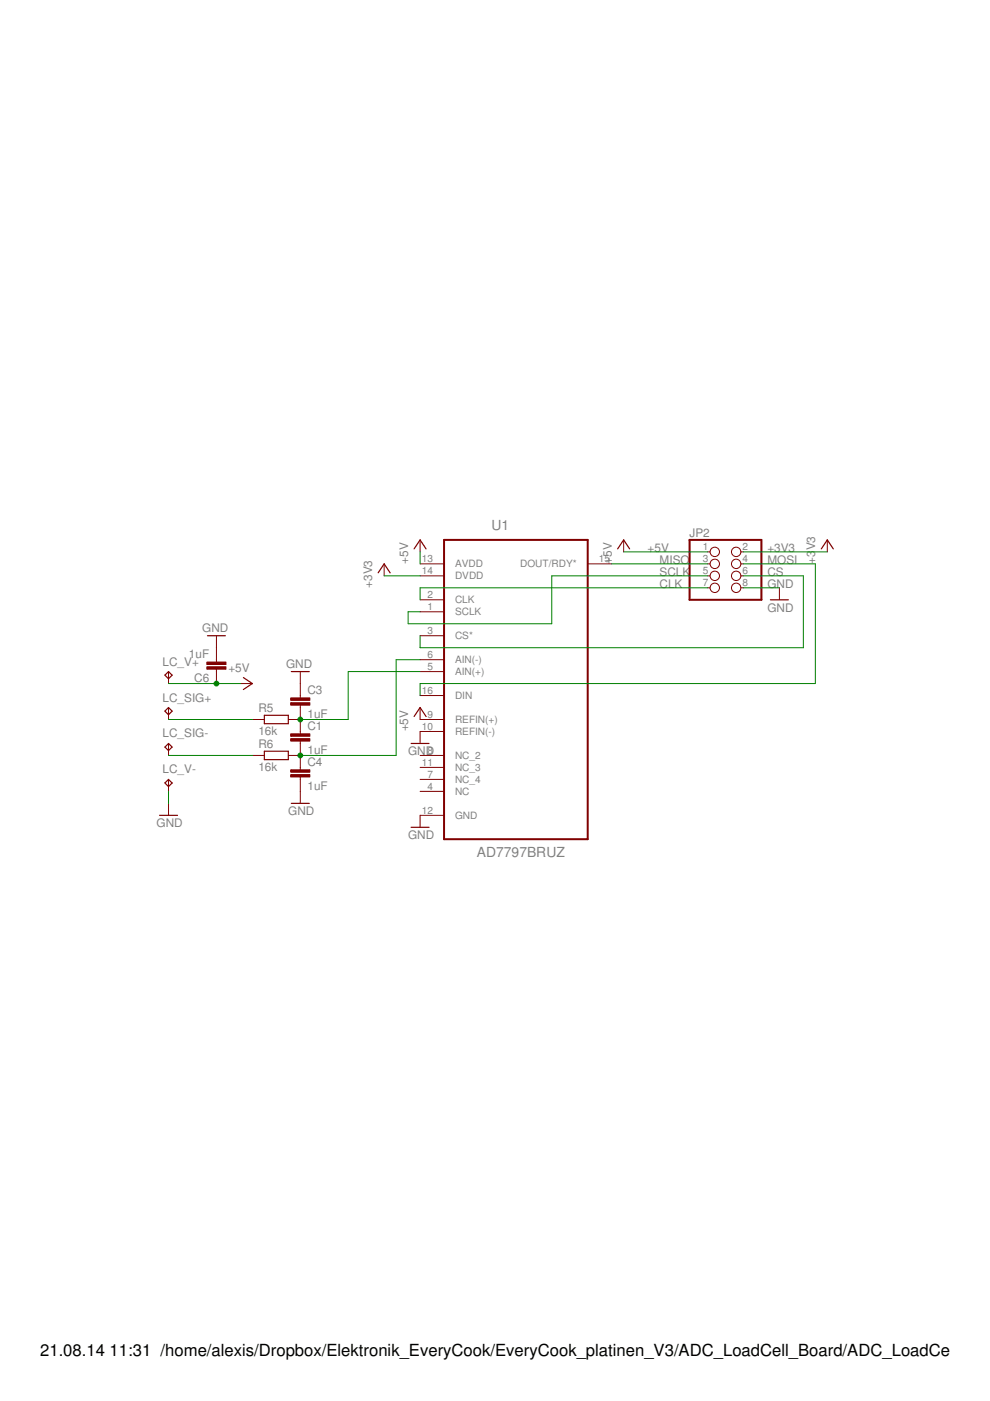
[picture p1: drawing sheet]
<svg xmlns="http://www.w3.org/2000/svg" width="210mm" height="297mm" viewBox="0 0 210 297" stroke-linecap="round" stroke-linejoin="round" font-family="sans-serif">
<g fill="none" stroke="#800000" stroke-width=".21">
<path d="M81.4 119.5v2.6M89.1 119.5h5M89.1 114.5v2.5M124.6 119.5h5.1M132.2 114.5v2.5M150 119.5h.6M150 117h.6M157.1 119.5h.5M157.1 117h.5M175.4 114.5v2.5M45.9 134.8v5.6M89.1 122.1h5"/>
<path d="M89.1 127.2h5M89.1 129.7h5M89.1 134.8h5M89.1 139.9h5M150 122.1h.6M150 124.6h.6M157.1 122.1h.5M157.1 124.6h.5M165.2 124.6v2.6M35.7 142.4v2.5M35.7 150v2.5M35.7 157.6v2.6"/>
<path d="M45.9 141.9v3M51 144.9h2.5M53.5 152.5h2.5M61.1 152.5h2.6M63.7 142.4v5.6M63.7 149.5v6.1M63.7 157.1v6.1M89.1 150v2.5h5M89.1 142.4h5M89.1 147.5h5M94.1 155.1h-5v2.5M35.7 165.2v2.6"/>
<path d="M35.7 170.3v2.6M53.5 160.2h2.5M61.1 160.2h2.6M63.7 164.7v5.6M89.1 160.2h5M89.1 162.7h5M89.1 165.2h5M89.1 167.8h5M94.1 172.9h-5v2.5"/>
<circle cx="151.6" cy="119.5" r=".99"/>
<circle cx="151.6" cy="117" r=".99"/>
<circle cx="156.1" cy="117" r=".99"/>
<circle cx="156.1" cy="119.5" r=".99"/>
<circle cx="151.6" cy="124.6" r=".99"/>
<circle cx="151.6" cy="122.1" r=".99"/>
<circle cx="156.1" cy="122.1" r=".99"/>
<circle cx="156.1" cy="124.6" r=".99"/>
</g>
<g fill="#800000" stroke="#800000" stroke-width=".21">
<path d="M61.6 156.6h4.1v.5h-4.1z"/>
<path d="M61.6 155.6h4.1v.5h-4.1z"/>
<path d="M61.6 149h4.1v.5h-4.1z"/>
<path d="M61.6 148h4.1v.5h-4.1z"/>
<path d="M61.6 164.2h4.1v.5h-4.1z"/>
<path d="M61.6 163.2h4.1v.5h-4.1z"/>
<path d="M43.9 140.4h4v.5h-4z"/>
<path d="M43.9 141.4h4v.5h-4z"/>
</g>
<g fill="none" stroke="#800000" stroke-width=".25">
<path d="M87.8 116.4l1.3-1.9 1.2 1.9M131 116.4l1.2-1.9 1.3 1.9M174.1 116.4l1.3-1.9 1.3 1.9M44 134.8h3.8M80.2 121.5l1.2-2 1.3 2M163.3 127.2h3.9M35 143.2l.7-.8 .8 .8-.8 .7zM35 150.8l.7-.8 .8 .8-.8 .7zM35 158.4l.7-.8 .8 .8-.8 .8zM51.6 143.7l1.9 1.2-1.9 1.3M56 151.7h5.1v1.7h-5.1zM56 159.3h5.1v1.8h-5.1z"/>
<path d="M61.8 142.4h3.8M87.2 157.6h3.8M87.8 151.9l1.3-1.9 1.2 1.9M33.8 172.9h3.8M35 166l.7-.8 .8 .8-.8 .8zM61.8 170.3h3.8M87.2 175.4h3.8"/>
</g>
<path d="M94.1 114.5h30.5v63.4h-30.5zM146.2 114.5h15.2v12.7h-15.2z" fill="none" stroke="#800000" stroke-width=".42"/>
<g fill="none" stroke="#008000" stroke-width=".21">
<path d="M89.1 117v2.5M129.7 119.5h20.3M132.2 117h17.8M157.6 119.5h15.3v25.4h-83.8v2.6M157.6 117h17.8M81.4 122.1h7.7M89.1 139.9h-5.1v20.3h-20.3M150 124.6h-60.9v2.6M150 122.1h-33v10.1h-30.5v-2.5h2.6M157.6 124.6h7.6M157.6 122.1h12.7v15.2h-81.2v-2.5M35.7 144.9h15.3"/>
<path d="M35.7 152.5h17.8M89.1 142.4h-15.3v10.1h-10.1M35.7 167.8v2.5M35.7 160.2h17.8"/>
</g>
<g fill="#008000" stroke="#008000" stroke-width=".21">
<circle cx="45.9" cy="144.9" r=".51"/>
<circle cx="63.7" cy="152.5" r=".51"/>
<circle cx="63.7" cy="160.2" r=".51"/>
</g>
<g font-size="3.5">
<text x="8.5" y="287.5">21.08.14</text>
<text x="23.2" y="287.5">11:31 /home/alexis/Dropbox/Elektronik_EveryCook/EveryCook_platinen_V3/ADC_LoadCell_Board/ADC_LoadCell_Boa</text>
</g>
<g font-size="2.9" fill="#808080">
<text x="104.2" y="112.4">U1</text>
<text x="101.1" y="181.7">AD7797BRUZ</text>
</g>
<g font-size="2.5" fill="#808080">
<text x="146.2" y="113.8">JP2</text>
<text x="86.5" y="119.6" transform="rotate(-90 86.5 119.6)">+5V</text>
<text x="129.7" y="119.6" transform="rotate(-90 129.7 119.6)">+5V</text>
<text x="137.3" y="117">+5V</text>
<text x="139.8" y="119.6">MISO</text>
<text x="162.7" y="117">+3V3</text>
<text x="162.7" y="119.6">MOSI</text>
<text x="172.9" y="119.6" transform="rotate(-90 172.9 119.6)">+3</text>
<text x="172.9" y="116.7" transform="rotate(-90 172.9 116.7)">V3</text>
<text x="78.9" y="124.6" transform="rotate(-90 78.9 124.6)">+3V3</text>
<text x="139.8" y="122.1">SCLK</text>
<text x="139.8" y="124.6">CLK</text>
<text x="162.7" y="124.6">GND</text>
<text x="162.7" y="122.1">CS</text>
<text x="162.7" y="129.7">GND</text>
<text x="42.9" y="134">GND</text>
<text x="34.5" y="141.1">LC_V+</text>
<text x="40.1" y="139.5">1uF</text>
<text x="48.4" y="142.4">+5V</text>
<text x="60.7" y="141.6">GND</text>
<text x="34.5" y="148.7">LC_SIG+</text>
<text x="41.2" y="144.6">C6</text>
<text x="65.2" y="147.1">C3</text>
<text x="54.8" y="155.9">16k</text>
<text x="54.8" y="151.1">R5</text>
<text x="65.2" y="152.2">1uF</text>
<text x="65.2" y="154.7">C1</text>
<text x="86.5" y="155.1" transform="rotate(-90 86.5 155.1)">+5V</text>
<text x="34.5" y="156.4">LC_SIG-</text>
<text x="54.8" y="158.7">R6</text>
<text x="65.2" y="159.8">1uF</text>
<text x="86.5" y="160.2">GND</text>
<text x="34.5" y="164">LC_V-</text>
<text x="54.8" y="163.5">16k</text>
<text x="65.2" y="167.4">1uF</text>
<text x="65.2" y="162.3">C4</text>
<text x="61.1" y="172.9">GND</text>
<text x="33.2" y="175.4">GND</text>
<text x="86.5" y="177.9">GND</text>
</g>
<g font-size="2.1" fill="#808080">
<text x="89.4" y="119.2">13</text>
<text x="126.9" y="119.2">15</text>
<text x="149" y="116.7">1</text>
<text x="149" y="119.2">3</text>
<text x="157.4" y="116.7">2</text>
<text x="157.4" y="119.2">4</text>
<text x="89.4" y="121.7">14</text>
<text x="96.5" y="120.3">AVDD</text>
<text x="96.5" y="122.9">DVDD</text>
<text x="110.3" y="120.3">DOUT/RDY*</text>
<text x="149" y="121.7">5</text>
<text x="149" y="124.3">7</text>
<text x="157.4" y="121.7">6</text>
<text x="157.4" y="124.3">8</text>
<text x="90.6" y="126.8">2</text>
<text x="90.6" y="129.4">1</text>
<text x="96.5" y="127.9">CLK</text>
<text x="96.5" y="130.5">SCLK</text>
<text x="90.6" y="134.4">3</text>
<text x="96.5" y="135.5">CS*</text>
<text x="90.6" y="139.5">6</text>
<text x="90.6" y="142">5</text>
<text x="96.5" y="140.6">AIN(-)</text>
<text x="96.5" y="143.2">AIN(+)</text>
<text x="89.4" y="147.1">16</text>
<text x="96.5" y="148.2">DIN</text>
<text x="89.4" y="154.7">10</text>
<text x="90.6" y="152.2">9</text>
<text x="96.5" y="153.3">REFIN(+)</text>
<text x="96.5" y="155.9">REFIN(-)</text>
<text x="90.6" y="159.8">8</text>
<text x="96.5" y="160.9">NC_2</text>
<text x="89.4" y="162.4">11</text>
<text x="90.6" y="164.9">7</text>
<text x="90.6" y="167.4">4</text>
<text x="96.5" y="163.5">NC_3</text>
<text x="96.5" y="166">NC_4</text>
<text x="89.4" y="172.5">12</text>
<text x="96.5" y="168.5">NC</text>
<text x="96.5" y="173.6">GND</text>
</g>
</svg>
